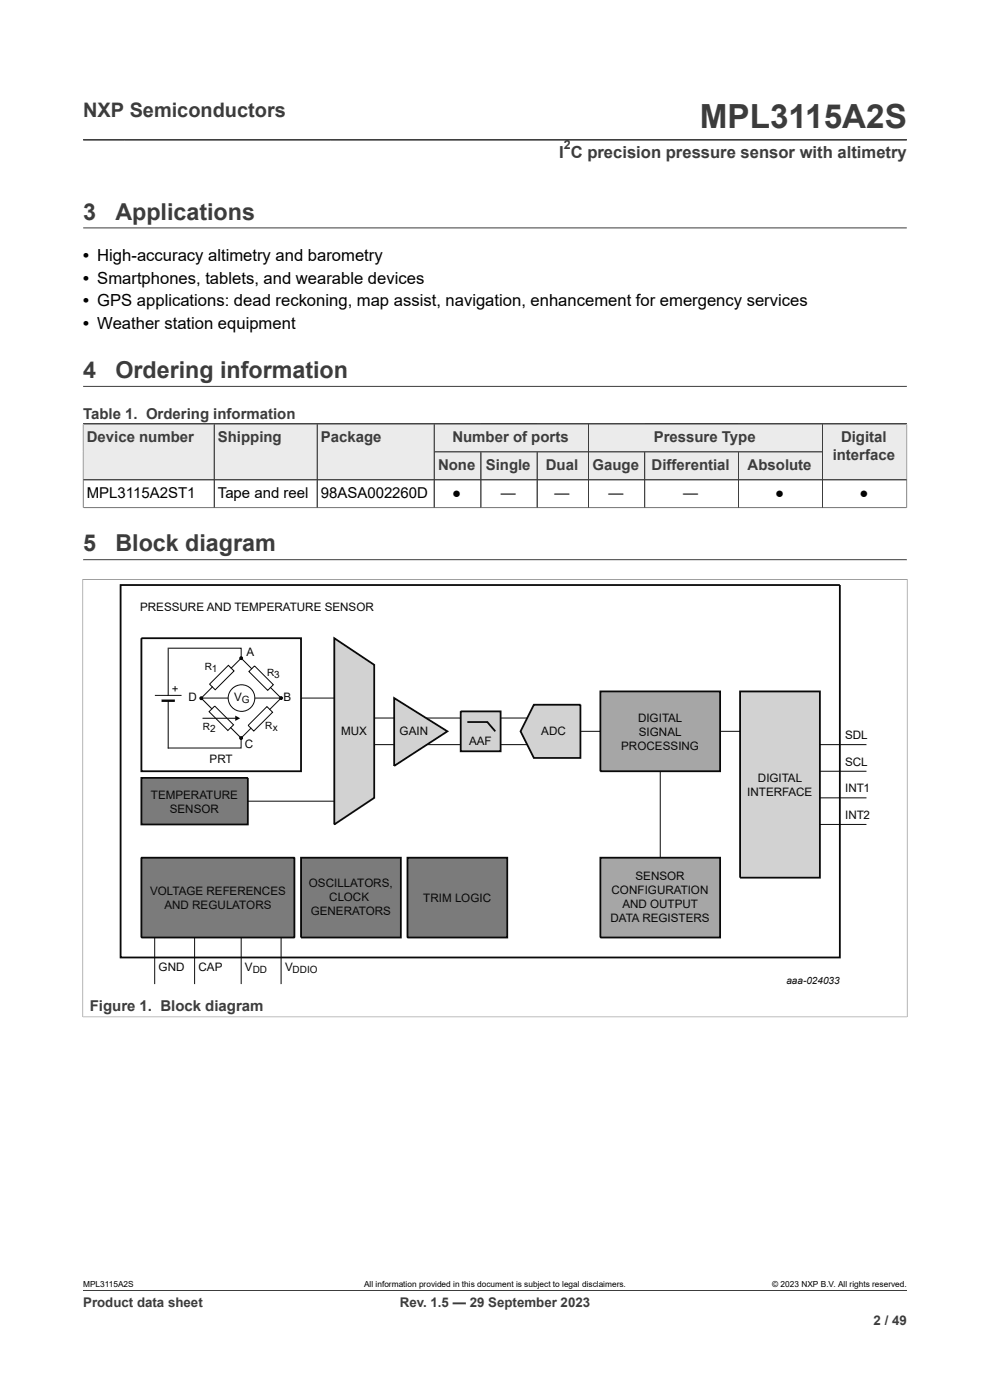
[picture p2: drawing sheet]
<svg xmlns="http://www.w3.org/2000/svg" width="210mm" height="297mm" viewBox="0 0 210 297" stroke-linecap="round" stroke-linejoin="round" font-family="sans-serif">
<path d="M17.6 29.7h174.8M17.6 48.3h174.8M17.6 89.9h174.8M17.6 82h174.8M92.1 89.9v6h32.8v-6" fill="none" stroke="#3c3c3c" stroke-width=".21"/>
<path d="M92.2 90h32.6v5.8h-32.6z" fill="#ebebeb"/>
<path d="M124.9 89.9h49.6v6h-49.6z" fill="none" stroke="#3c3c3c" stroke-width=".21"/>
<path d="M124.9 90h49.5v5.8h-49.5z" fill="#ebebeb"/>
<path d="M17.6 89.9h27.8v11.9h-27.8z" fill="none" stroke="#3c3c3c" stroke-width=".21"/>
<path d="M17.7 90h27.7v11.7h-27.7z" fill="#ebebeb"/>
<path d="M45.4 89.9h21.9v11.9h-21.9z" fill="none" stroke="#3c3c3c" stroke-width=".21"/>
<path d="M45.5 90h21.7v11.7h-21.7z" fill="#ebebeb"/>
<path d="M67.3 89.9h24.8v11.9h-24.8z" fill="none" stroke="#3c3c3c" stroke-width=".21"/>
<g fill="#ebebeb">
<path d="M67.3 90h24.7v11.7h-24.7z"/>
<path d="M92.2 95.9h9.8v5.8h-9.8z"/>
</g>
<path d="M92.1 95.9h9.9v5.9h-9.9z" fill="none" stroke="#3c3c3c" stroke-width=".21"/>
<path d="M102.1 95.9h11.8v5.8h-11.8z" fill="#ebebeb"/>
<path d="M102 95.9h11.9v5.9h-11.9z" fill="none" stroke="#3c3c3c" stroke-width=".21"/>
<path d="M114 95.9h10.8v5.8h-10.8z" fill="#ebebeb"/>
<path d="M113.9 95.9h11v5.9h-11z" fill="none" stroke="#3c3c3c" stroke-width=".21"/>
<path d="M124.9 95.9h11.8v5.8h-11.8z" fill="#ebebeb"/>
<path d="M124.9 95.9h11.9v5.9h-11.9z" fill="none" stroke="#3c3c3c" stroke-width=".21"/>
<path d="M136.8 95.9h19.8v5.8h-19.8z" fill="#ebebeb"/>
<path d="M136.8 95.9h19.8v5.9h-19.8z" fill="none" stroke="#3c3c3c" stroke-width=".21"/>
<path d="M156.7 95.9h17.7v5.8h-17.7z" fill="#ebebeb"/>
<path d="M174.5 95.9h-17.9v5.9h35.8v-11.9h-17.9v11.9" fill="none" stroke="#3c3c3c" stroke-width=".21"/>
<path d="M174.6 90h17.7v11.7h-17.7z" fill="#ebebeb"/>
<g fill="none" stroke="#3c3c3c" stroke-width=".21">
<path d="M17.6 90v17.8M17.6 89.9h174.8M45.4 90v17.7M67.3 90v17.7M92.1 90v17.7M102 95.9v11.8M113.9 95.9v11.8M124.9 90v17.7M136.8 95.9v11.8M156.6 95.9v11.8M174.4 95.9h-82.2M174.5 90v17.7"/>
<path d="M192.4 90v17.8M17.6 107.7h174.8M17.6 101.8h174.8M17.6 118.7h174.8M17.5 122.9h175M17.6 122.8v93M192.4 122.8v93M17.5 215.7h175"/>
</g>
<path d="M30 182h32.4v16.9h-32.4z" fill="#787c81"/>
<path d="M30 182h32.4v16.9h-32.4z" fill="none" stroke="#090909" stroke-width=".38"/>
<path d="M63.9 182h21.1v16.9h-21.1z" fill="#787c81"/>
<path d="M63.9 182h21.1v16.9h-21.1z" fill="none" stroke="#090909" stroke-width=".38"/>
<path d="M86.4 182h21.2v16.9h-21.2z" fill="#787c81"/>
<path d="M86.4 182h21.2v16.9h-21.2z" fill="none" stroke="#090909" stroke-width=".38"/>
<path d="M30 165h22.6v9.9h-22.6z" fill="#787c81"/>
<path d="M30 165h22.6v9.9h-22.6z" fill="none" stroke="#090909" stroke-width=".38"/>
<path d="M127.4 146.7h25.4v16.9h-25.4z" fill="#a4a6a8"/>
<path d="M127.4 146.7h25.4v16.9h-25.4z" fill="none" stroke="#090909" stroke-width=".38"/>
<path d="M127.4 182h25.4v16.9h-25.4z" fill="#a4a6a8"/>
<path d="M127.4 182h25.4v16.9h-25.4z" fill="none" stroke="#090909" stroke-width=".38"/>
<path d="M157 146.7h16.9v39.5h-16.9z" fill="#d2d2d3"/>
<path d="M157 146.7h16.9v39.5h-16.9z" fill="none" stroke="#090909" stroke-width=".38"/>
<path d="M113.2 149.5h9.9v11.3h-9.9l-2.8-5.7z" fill="#d2d2d3"/>
<path d="M113.2 149.5h9.9v11.3h-9.9l-2.8-5.7z" fill="none" stroke="#090909" stroke-width=".38"/>
<path d="M97.7 150.9h8.5v8.5h-8.5z" fill="#d2d2d3"/>
<path d="M97.7 150.9h8.5v8.5h-8.5z" fill="none" stroke="#090909" stroke-width=".38"/>
<path d="M83.6 148.1l11.3 7-11.3 7.4z" fill="#d2d2d3"/>
<path d="M83.6 148.1l11.3 7-11.3 7.4z" fill="none" stroke="#090909" stroke-width=".38"/>
<path d="M70.9 135.4l8.5 5.6v28.3l-8.5 5.6z" fill="#d2d2d3"/>
<path d="M25.6 124.1h152.6v79h-152.6zM30 135.4h33.9v28.2h-33.9zM70.9 135.4l8.5 5.6v28.3l-8.5 5.6zM99.1 153.2h4.3l1.7 1.9" fill="none" stroke="#090909" stroke-width=".38"/>
<g fill="none" stroke="#090909" stroke-width=".21">
<path d="M42.8 148.1h5.6M45.1 145.7l-2.4 2.4 2.3 2.3M45.5 149.8l4 4-1.2 1.2-3.9-4zM48.4 141.1l1.2 1.2-3.9 4-1.2-1.2zM48.9 154.4l2.2 2.2 2.1-2.1M49 141.7l2.2-2.1 2.2 2.3M52.8 142.5l1.2-1.2 4 4-1.2 1.2zM54.1 148.1h5.5M56.6 149.9l1.2 1.2-4 4-1.2-1.2zM57.4 145.9l2.2 2.2M59.6 148.1l-2.4 2.4M63.9 148.1h7"/>
<path d="M79.4 158h4.2M79.4 152.3h4.2M90.4 152.3h7.3M90.7 158h7M106.2 158h5.6M106.2 152.3h5.6M123.1 155.1h4.3M152.8 155.1h4.2M173.9 158h9.9M52.6 170h18.3M173.9 163.6h9.9M173.9 169.3h9.9"/>
<path d="M173.9 174.9h9.9"/>
</g>
<circle cx="59.6" cy="148.1" r=".28" fill="#090909"/>
<circle cx="59.6" cy="148.1" r=".28" fill="none" stroke="#090909" stroke-width=".25"/>
<circle cx="51.1" cy="156.6" r=".28" fill="#090909"/>
<circle cx="51.1" cy="156.6" r=".28" fill="none" stroke="#090909" stroke-width=".25"/>
<circle cx="51.2" cy="139.6" r=".28" fill="#090909"/>
<circle cx="51.2" cy="139.6" r=".28" fill="none" stroke="#090909" stroke-width=".25"/>
<circle cx="42.7" cy="148.1" r=".28" fill="#090909"/>
<circle cx="42.7" cy="148.1" r=".28" fill="none" stroke="#090909" stroke-width=".25"/>
<g fill="none" stroke="#090909" stroke-width=".21">
<path d="M35.7 137.5h15.5v2.1M35.7 137.7v9.8M32.9 147.5h5.6M35.7 148.7v10h15.4v-2.1M36.6 146.1h1.1M37.1 145.6v1.1M43 152.4h7.3M140.1 163.6v18.4M32.8 198.9v9.9M41.3 198.9v9.9M51.2 198.9v9.9M59.6 198.9v9.9"/>
<circle cx="51.2" cy="148.1" r="2.81"/>
</g>
<path d="M34.3 148.7h2.8" fill="none" stroke="#090909" stroke-width=".51"/>
<path d="M49.9 151.8l1 .6-1 .5z" fill="#000"/>
<path d="M17.6 273.8h174.8" fill="none" stroke="#3c3c3c" stroke-width=".21"/>
<text font-size="7.1" fill="#3c3c3c" x="148.5" y="27.2">MPL3115A2S</text>
<g font-size="4.9" fill="#3c3c3c">
<text x="17.6" y="46.6">3</text>
<text x="24.5" y="46.6">Applications</text>
<text x="17.6" y="80.2">4</text>
<text x="24.5" y="80.2">Ordering information</text>
<text x="17.6" y="117">5</text>
<text x="24.5" y="117">Block diagram</text>
</g>
<text font-size="4.2" fill="#3c3c3c" x="17.6" y="24.8">NXP Semiconductors</text>
<text font-size="3.5" fill="#3c3c3c" x="118.6" y="33.5">I C precision pressure sensor with altimetry</text>
<g font-size="3.5">
<text x="17.6" y="55.5">• High-accuracy altimetry and barometry</text>
<text x="17.6" y="60.2">• Smartphones, tablets, and wearable devices</text>
<text x="17.6" y="65">• GPS applications: dead reckoning, map assist, navigation, enhancement for emergency services</text>
<text x="17.6" y="69.8">• Weather station equipment</text>
</g>
<g font-size="3.2" fill="#3c3c3c">
<text x="17.6" y="88.8">Table 1. Ordering information</text>
<text x="18.4" y="93.7">Device number</text>
<text x="46.2" y="93.7">Shipping</text>
<text x="68.1" y="93.7">Package</text>
<text x="96" y="93.7">Number of ports</text>
<text x="138.7" y="93.7">Pressure Type</text>
<text x="178.4" y="93.7">Digital</text>
<text x="92.9" y="99.7">None</text>
<text x="103" y="99.7">Single</text>
<text x="115.8" y="99.7">Dual</text>
<text x="125.7" y="99.7">Gauge</text>
<text x="138.2" y="99.7">Differential</text>
<text x="158.6" y="99.7">Absolute</text>
<text x="176.6" y="97.5">interface</text>
<text x="19" y="214.6">Figure 1. Block diagram</text>
</g>
<g font-size="3.2">
<text x="18.4" y="105.6">MPL3115A2ST1</text>
<text x="46.2" y="105.6">Tape and reel</text>
<text x="68.1" y="105.6">98ASA002260D</text>
<text x="95.9" y="105.6">●</text>
<text x="106.2" y="105.6">—</text>
<text x="117.6" y="105.6">—</text>
<text x="129" y="105.6">—</text>
<text x="144.9" y="105.6">—</text>
<text x="164.4" y="105.6">●</text>
<text x="182.3" y="105.6">●</text>
</g>
<g font-size="2.8" fill="#3c3c3c">
<text x="17.6" y="277.3">Product data sheet</text>
<text x="84.8" y="277.3">Rev. 1.5 — 29 September 2023</text>
<text x="185.3" y="281">2 / 49</text>
</g>
<text font-size="2.6" fill="#3c3c3c" x="119.6" y="31.6">2</text>
<g font-size="2.5" fill="#090909">
<text x="29.7" y="129.7">PRESSURE AND TEMPERATURE SENSOR</text>
<text x="52.3" y="139.2">A</text>
<text x="40" y="148.8">D</text>
<text x="49.7" y="148.6">V</text>
<text x="60.1" y="148.8">B</text>
<text x="72.4" y="156">MUX</text>
<text x="84.8" y="156">GAIN</text>
<text x="114.8" y="156">ADC</text>
<text x="135.4" y="153.1">DIGITAL</text>
<text x="44.5" y="161.9">PRT</text>
<text x="51.9" y="158.8">C</text>
<text x="99.5" y="158">AAF</text>
<text x="131.8" y="159">PROCESSING</text>
<text x="135.5" y="156.1">SIGNAL</text>
<text x="179.3" y="156.8">SDL</text>
<text x="160.8" y="165.8">DIGITAL</text>
<text x="179.3" y="162.5">SCL</text>
<text x="32" y="169.5">TEMPERATURE</text>
<text x="36" y="172.4">SENSOR</text>
<text x="158.5" y="168.8">INTERFACE</text>
<text x="179.3" y="168.1">INT1</text>
<text x="179.3" y="173.8">INT2</text>
<text x="31.8" y="189.8">VOLTAGE REFERENCES</text>
<text x="65.5" y="188.2">OSCILLATORS,</text>
<text x="69.8" y="191.2">CLOCK</text>
<text x="89.8" y="191.4">TRIM LOGIC</text>
<text x="129.7" y="189.7">CONFIGURATION</text>
<text x="134.8" y="186.7">SENSOR</text>
<text x="34.9" y="192.8">AND REGULATORS</text>
<text x="65.9" y="194.2">GENERATORS</text>
<text x="129.5" y="195.6">DATA REGISTERS</text>
<text x="132" y="192.6">AND OUTPUT</text>
<text x="33.6" y="205.9">GND</text>
<text x="42.1" y="205.9">CAP</text>
<text x="51.9" y="205.9">V</text>
<text x="60.5" y="205.9">V</text>
</g>
<g font-size="2.1" fill="#090909">
<text x="43.4" y="142.1">R1</text>
<text x="56.6" y="143.4">R3</text>
<text x="51.3" y="149.1">G</text>
<text x="43.1" y="154.8">R2</text>
<text x="56.3" y="154.6">Rx</text>
<text x="53.6" y="206.4">DD</text>
<text x="62" y="206.4">DDIO</text>
<text x="166.8" y="208.8">aaa-024033</text>
</g>
<g font-size="1.8">
<text x="17.6" y="273.1">MPL3115A2S</text>
<text x="77.2" y="273.1">All information provided in this document is subject to legal disclaimers.</text>
<text x="163.8" y="273.1">© 2023 NXP B.V. All rights reserved.</text>
</g>
</svg>
